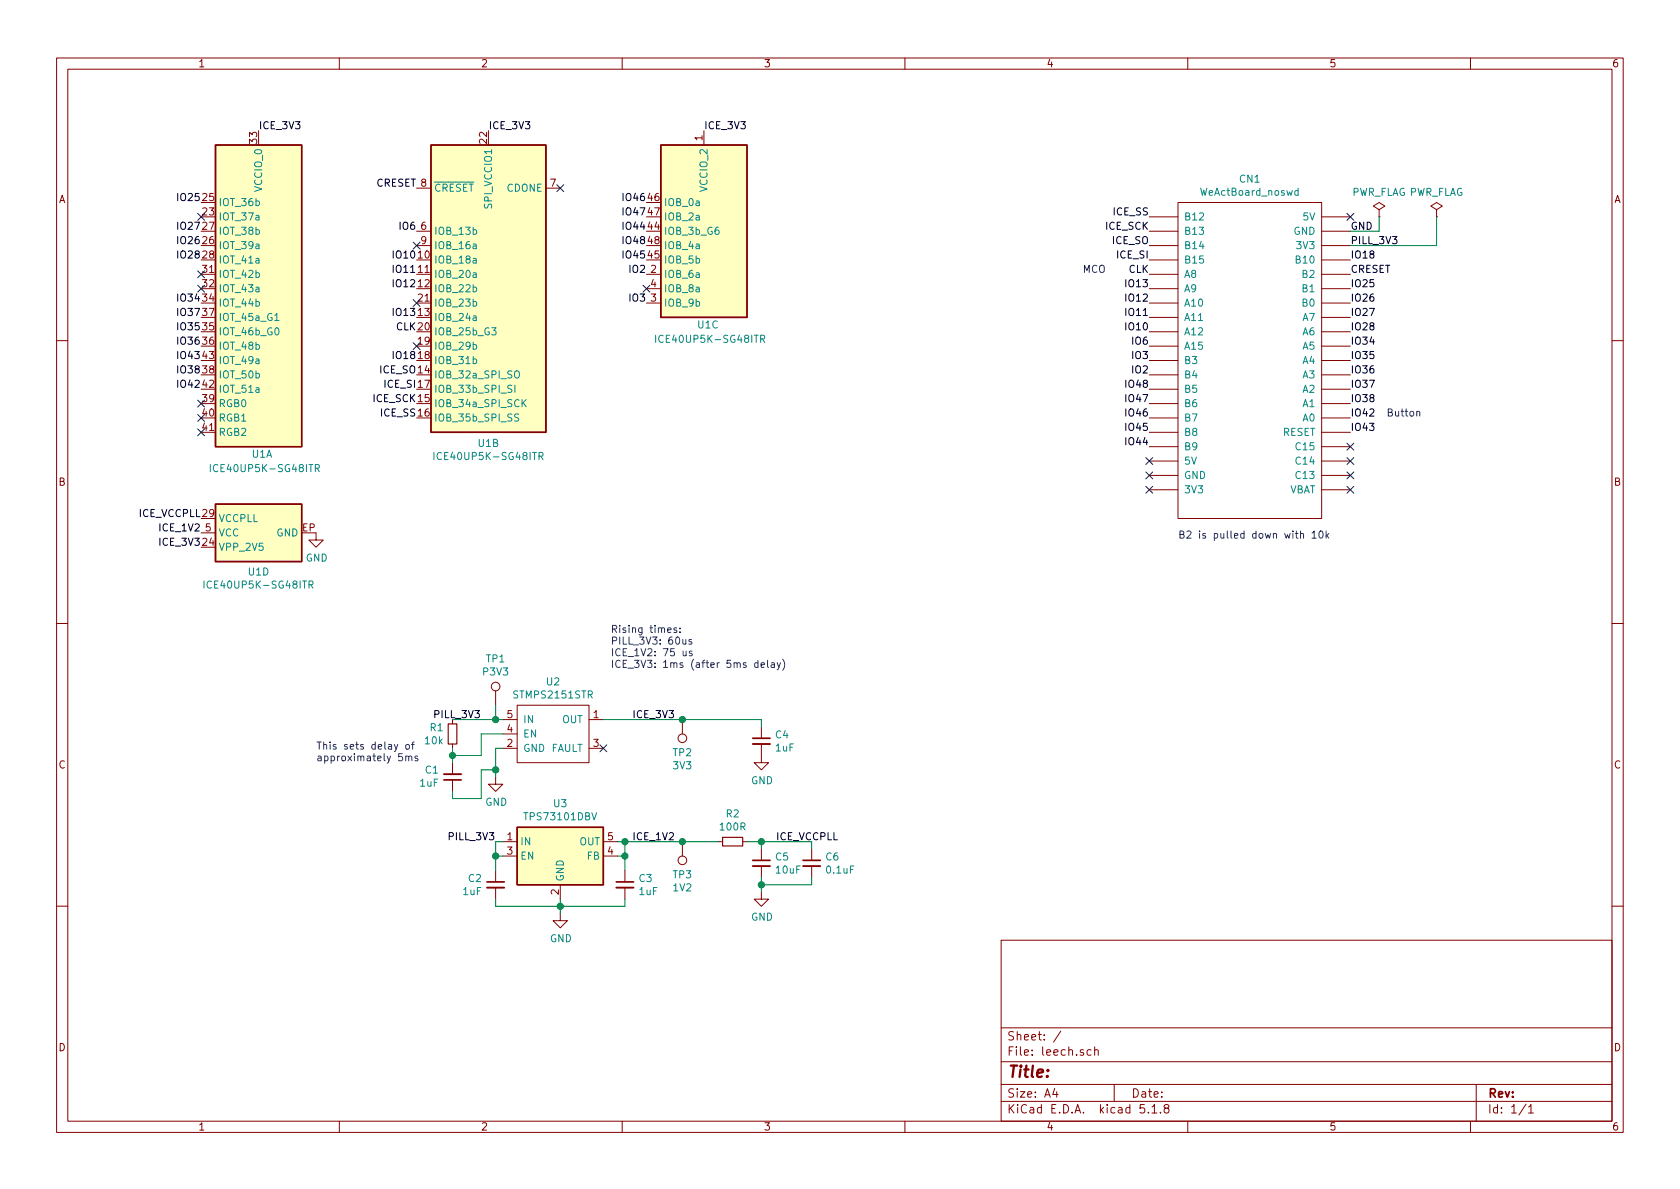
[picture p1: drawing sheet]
EESchema Schematic File Version 4
EELAYER 30 0
EELAYER END
$Descr A4 11693 8268
encoding utf-8
Sheet 1 1
Title ""
Date ""
Rev ""
Comp ""
Comment1 ""
Comment2 ""
Comment3 ""
Comment4 ""
$EndDescr
$Comp
L FPGA_Lattice:ICE40UP5K-SG48ITR U1
U 1 1
P 1800 2000
F 0 "U1" H 1750 850 50  0000 L CNN
F 1 "ICE40UP5K-SG48ITR" H 1450 750 50  0000 L CNN
F 2 "leech:Lattice-SG48" H 1800 650 50  0001 C CNN
F 3 "http://www.latticesemi.com/Products/FPGAandCPLD/iCE40Ultra" H 1400 3000 50  0001 C CNN
	1    1800 2000
	1    0    0    -1  
$EndComp
$Comp
L FPGA_Lattice:ICE40UP5K-SG48ITR U1
U 2 1
P 3400 2000
F 0 "U1" H 3400 925 50  0000 C CNN
F 1 "ICE40UP5K-SG48ITR" H 3400 834 50  0000 C CNN
F 2 "leech:Lattice-SG48" H 3400 650 50  0001 C CNN
F 3 "http://www.latticesemi.com/Products/FPGAandCPLD/iCE40Ultra" H 3000 3000 50  0001 C CNN
	2    3400 2000
	1    0    0    -1  
$EndComp
$Comp
L FPGA_Lattice:ICE40UP5K-SG48ITR U1
U 3 1
P 4900 1600
F 0 "U1" H 4850 950 50  0000 L CNN
F 1 "ICE40UP5K-SG48ITR" H 4550 850 50  0000 L CNN
F 2 "leech:Lattice-SG48" H 4900 250 50  0001 C CNN
F 3 "http://www.latticesemi.com/Products/FPGAandCPLD/iCE40Ultra" H 4500 2600 50  0001 C CNN
	3    4900 1600
	1    0    0    -1  
$EndComp
$Comp
L leech:ICE40UP5K-SG48ITR U1
U 4 1
P 1800 3700
F 0 "U1" V 1525 3700 50  0000 C CNN
F 1 "ICE40UP5K-SG48ITR" V 1434 3700 50  0000 C CNN
F 2 "leech:Lattice-SG48" H 1800 2350 50  0001 C CNN
F 3 "http://www.latticesemi.com/Products/FPGAandCPLD/iCE40Ultra" H 1400 4700 50  0001 C CNN
	4    1800 3700
	0    -1   -1   0   
$EndComp
Text Label 9400 1600 0    50   ~ 0
GND
Text Label 9400 1700 0    50   ~ 0
PILL_3V3
Text Notes 8200 3750 0    50   ~ 0
B2 is pulled down with 10k
$Comp
L leech:STMPS2151STR U2
U 1 1
P 3850 5100
F 0 "U2" H 3850 5465 50  0000 C CNN
F 1 "STMPS2151STR" H 3850 5374 50  0000 C CNN
F 2 "Package_TO_SOT_SMD:SOT-23-5" H 3850 4850 50  0001 C CNN
F 3 "" H 3850 5100 50  0001 C CNN
	1    3850 5100
	1    0    0    -1  
$EndComp
NoConn ~ 4200 5200
Text Label 3350 5000 2    50   ~ 0
PILL_3V3
Wire Wire Line
	3450 5000 3500 5000
Text Label 4400 5000 0    50   ~ 0
ICE_3V3
Wire Wire Line
	3500 5200 3450 5200
Text Label 4400 5850 0    50   ~ 0
ICE_1V2
$Comp
L Regulator_Linear:TPS73101DBV U3
U 1 1
P 3900 5950
F 0 "U3" H 3900 6317 50  0000 C CNN
F 1 "TPS73101DBV" H 3900 6226 50  0000 C CNN
F 2 "Package_TO_SOT_SMD:SOT-23-5" H 3900 6275 50  0001 C CIN
F 3 "http://www.ti.com/lit/ds/symlink/tps731.pdf" H 3900 5900 50  0001 C CNN
	1    3900 5950
	1    0    0    -1  
$EndComp
Wire Wire Line
	4300 5850 4350 5850
Wire Wire Line
	4350 5850 4350 5950
Wire Wire Line
	4350 5950 4300 5950
$Comp
L Device:C_Small C3
U 1 1
P 4350 6150
F 0 "C3" H 4442 6196 50  0000 L CNN
F 1 "1uF" H 4442 6105 50  0000 L CNN
F 2 "Capacitor_SMD:C_0805_2012Metric" H 4350 6150 50  0001 C CNN
F 3 "~" H 4350 6150 50  0001 C CNN
	1    4350 6150
	1    0    0    -1  
$EndComp
Wire Wire Line
	4350 5950 4350 6050
Connection ~ 4350 5950
Wire Wire Line
	4350 6250 4350 6300
Wire Wire Line
	4350 6300 3900 6300
Wire Wire Line
	3900 6300 3900 6250
Wire Wire Line
	3900 6350 3900 6300
Connection ~ 3900 6300
Wire Wire Line
	3450 5950 3500 5950
Text Label 3450 5850 2    50   ~ 0
PILL_3V3
$Comp
L Device:R_Small R2
U 1 1
P 5100 5850
F 0 "R2" V 4904 5850 50  0000 C CNN
F 1 "100R" V 4995 5850 50  0000 C CNN
F 2 "Resistor_SMD:R_0805_2012Metric" H 5100 5850 50  0001 C CNN
F 3 "~" H 5100 5850 50  0001 C CNN
	1    5100 5850
	0    1    1    0   
$EndComp
Text Label 3400 900  0    50   ~ 0
ICE_3V3
Text Label 4900 900  0    50   ~ 0
ICE_3V3
Text Label 1800 900  0    50   ~ 0
ICE_3V3
$Comp
L Device:C_Small C5
U 1 1
P 5300 6000
F 0 "C5" H 5392 6046 50  0000 L CNN
F 1 "10uF" H 5392 5955 50  0000 L CNN
F 2 "Capacitor_SMD:C_0805_2012Metric" H 5300 6000 50  0001 C CNN
F 3 "~" H 5300 6000 50  0001 C CNN
	1    5300 6000
	1    0    0    -1  
$EndComp
$Comp
L Device:C_Small C6
U 1 1
P 5650 6000
F 0 "C6" H 5742 6046 50  0000 L CNN
F 1 "0.1uF" H 5742 5955 50  0000 L CNN
F 2 "Capacitor_SMD:C_0805_2012Metric" H 5650 6000 50  0001 C CNN
F 3 "~" H 5650 6000 50  0001 C CNN
	1    5650 6000
	1    0    0    -1  
$EndComp
Wire Wire Line
	5200 5850 5300 5850
Wire Wire Line
	5650 5850 5650 5900
Wire Wire Line
	5300 5900 5300 5850
Connection ~ 5300 5850
Wire Wire Line
	5300 5850 5650 5850
$Comp
L power:GND #PWR05
U 1 1
P 5300 6200
F 0 "#PWR05" H 5300 5950 50  0001 C CNN
F 1 "GND" H 5305 6027 50  0000 C CNN
F 2 "" H 5300 6200 50  0001 C CNN
F 3 "" H 5300 6200 50  0001 C CNN
	1    5300 6200
	1    0    0    -1  
$EndComp
Wire Wire Line
	5300 6100 5300 6150
Wire Wire Line
	5300 6150 5650 6150
Wire Wire Line
	5650 6150 5650 6100
Connection ~ 5300 6150
Wire Wire Line
	5300 6150 5300 6200
Text Label 1400 3600 2    50   ~ 0
ICE_VCCPLL
Text Label 1400 3700 2    50   ~ 0
ICE_1V2
Wire Wire Line
	4350 5850 4750 5850
Connection ~ 4350 5850
$Comp
L Device:C_Small C4
U 1 1
P 5300 5150
F 0 "C4" H 5392 5196 50  0000 L CNN
F 1 "1uF" H 5392 5105 50  0000 L CNN
F 2 "Capacitor_SMD:C_0805_2012Metric" H 5300 5150 50  0001 C CNN
F 3 "~" H 5300 5150 50  0001 C CNN
	1    5300 5150
	1    0    0    -1  
$EndComp
Wire Wire Line
	5300 5000 5300 5050
$Comp
L power:GND #PWR04
U 1 1
P 5300 5250
F 0 "#PWR04" H 5300 5000 50  0001 C CNN
F 1 "GND" H 5305 5077 50  0000 C CNN
F 2 "" H 5300 5250 50  0001 C CNN
F 3 "" H 5300 5250 50  0001 C CNN
	1    5300 5250
	1    0    0    -1  
$EndComp
$Comp
L power:GND #PWR01
U 1 1
P 2200 3700
F 0 "#PWR01" H 2200 3450 50  0001 C CNN
F 1 "GND" H 2205 3527 50  0000 C CNN
F 2 "" H 2200 3700 50  0001 C CNN
F 3 "" H 2200 3700 50  0001 C CNN
	1    2200 3700
	1    0    0    -1  
$EndComp
$Comp
L Connector:TestPoint TP2
U 1 1
P 4750 5000
F 0 "TP2" H 4750 5233 50  0000 C CNN
F 1 "3V3" H 4750 5324 50  0000 C CNN
F 2 "TestPoint:TestPoint_Pad_D1.0mm" H 4950 5000 50  0001 C CNN
F 3 "~" H 4950 5000 50  0001 C CNN
	1    4750 5000
	-1   0    0    1   
$EndComp
Connection ~ 4750 5000
$Comp
L Connector:TestPoint TP3
U 1 1
P 4750 5850
F 0 "TP3" H 4750 6083 50  0000 C CNN
F 1 "1V2" H 4750 6174 50  0000 C CNN
F 2 "TestPoint:TestPoint_Pad_D1.0mm" H 4950 5850 50  0001 C CNN
F 3 "~" H 4950 5850 50  0001 C CNN
	1    4750 5850
	-1   0    0    1   
$EndComp
Connection ~ 4750 5850
Wire Wire Line
	4750 5850 5000 5850
NoConn ~ 9400 3400
NoConn ~ 9400 3100
NoConn ~ 9400 3200
NoConn ~ 9400 3300
NoConn ~ 8000 3400
NoConn ~ 8000 3200
Text Label 2900 2600 2    50   ~ 0
ICE_SO
Text Label 2900 2700 2    50   ~ 0
ICE_SI
Text Label 2900 2800 2    50   ~ 0
ICE_SCK
Text Label 2900 2900 2    50   ~ 0
ICE_SS
Text Label 8000 1700 2    50   ~ 0
ICE_SO
Text Label 8000 1800 2    50   ~ 0
ICE_SI
Text Label 8000 1600 2    50   ~ 0
ICE_SCK
Text Label 8000 1500 2    50   ~ 0
ICE_SS
Text Label 2900 1300 2    50   ~ 0
CRESET
Text Label 9400 1900 0    50   ~ 0
CRESET
Text Notes 9650 2900 0    50   ~ 0
Button
$Comp
L Connector:TestPoint TP1
U 1 1
P 3450 4900
F 0 "TP1" H 3450 5225 50  0000 C CNN
F 1 "P3V3" H 3450 5134 50  0000 C CNN
F 2 "TestPoint:TestPoint_Pad_D1.0mm" H 3650 4900 50  0001 C CNN
F 3 "~" H 3650 4900 50  0001 C CNN
	1    3450 4900
	1    0    0    -1  
$EndComp
Wire Wire Line
	3450 4900 3450 5000
Text Label 8000 2600 2    50   ~ 0
IO2
Text Label 8000 2500 2    50   ~ 0
IO3
Text Label 8000 2400 2    50   ~ 0
IO6
Text Label 8000 2300 2    50   ~ 0
IO10
Text Label 8000 2200 2    50   ~ 0
IO11
Text Label 8000 2100 2    50   ~ 0
IO12
Text Label 8000 2000 2    50   ~ 0
IO13
Text Label 2900 1600 2    50   ~ 0
IO6
Text Label 2900 1800 2    50   ~ 0
IO10
Text Label 2900 1900 2    50   ~ 0
IO11
Text Label 2900 2000 2    50   ~ 0
IO12
Text Label 2900 2200 2    50   ~ 0
IO13
Text Label 2900 2500 2    50   ~ 0
IO18
Text Label 4500 1800 2    50   ~ 0
IO45
Text Label 4500 1400 2    50   ~ 0
IO46
Text Label 4500 1500 2    50   ~ 0
IO47
Text Label 4500 1700 2    50   ~ 0
IO48
Text Label 4500 1600 2    50   ~ 0
IO44
Text Label 1400 1400 2    50   ~ 0
IO25
Text Label 1400 1600 2    50   ~ 0
IO27
Text Label 1400 1700 2    50   ~ 0
IO26
Text Label 1400 1800 2    50   ~ 0
IO28
Text Label 1400 2100 2    50   ~ 0
IO34
Text Label 1400 2200 2    50   ~ 0
IO37
Text Label 1400 2400 2    50   ~ 0
IO36
Text Label 1400 2500 2    50   ~ 0
IO43
Text Label 1400 2600 2    50   ~ 0
IO38
Text Label 1400 2700 2    50   ~ 0
IO42
Text Label 5400 5850 0    50   ~ 0
ICE_VCCPLL
$Comp
L power:GND #PWR03
U 1 1
P 3900 6350
F 0 "#PWR03" H 3900 6100 50  0001 C CNN
F 1 "GND" H 3905 6177 50  0000 C CNN
F 2 "" H 3900 6350 50  0001 C CNN
F 3 "" H 3900 6350 50  0001 C CNN
	1    3900 6350
	1    0    0    -1  
$EndComp
Wire Wire Line
	3500 5850 3450 5850
Wire Wire Line
	3450 5850 3450 5950
Connection ~ 3450 5950
Wire Wire Line
	3450 5950 3450 6050
Wire Wire Line
	3450 6300 3900 6300
Wire Wire Line
	3450 6250 3450 6300
$Comp
L Device:C_Small C2
U 1 1
P 3450 6150
F 0 "C2" H 3358 6196 50  0000 R CNN
F 1 "1uF" H 3358 6105 50  0000 R CNN
F 2 "Capacitor_SMD:C_0805_2012Metric" H 3450 6150 50  0001 C CNN
F 3 "~" H 3450 6150 50  0001 C CNN
	1    3450 6150
	1    0    0    -1  
$EndComp
$Comp
L Device:C_Small C1
U 1 1
P 3150 5400
F 0 "C1" H 3242 5354 50  0000 L CNN
F 1 "1uF" H 3242 5445 50  0000 L CNN
F 2 "Capacitor_SMD:C_0805_2012Metric" H 3150 5400 50  0001 C CNN
F 3 "~" H 3150 5400 50  0001 C CNN
	1    3150 5400
	-1   0    0    1   
$EndComp
$Comp
L Device:R_Small R1
U 1 1
P 3150 5100
F 0 "R1" H 3091 5146 50  0000 R CNN
F 1 "10k" H 3091 5055 50  0000 R CNN
F 2 "Resistor_SMD:R_0805_2012Metric" H 3150 5100 50  0001 C CNN
F 3 "~" H 3150 5100 50  0001 C CNN
	1    3150 5100
	1    0    0    -1  
$EndComp
Wire Wire Line
	3150 5200 3150 5250
Wire Wire Line
	3450 5000 3150 5000
Connection ~ 3450 5000
Wire Wire Line
	3150 5250 3350 5250
Wire Wire Line
	3350 5250 3350 5100
Wire Wire Line
	3350 5100 3500 5100
Connection ~ 3150 5250
Wire Wire Line
	3150 5250 3150 5300
Wire Wire Line
	3450 5200 3450 5350
$Comp
L power:GND #PWR02
U 1 1
P 3450 5400
F 0 "#PWR02" H 3450 5150 50  0001 C CNN
F 1 "GND" H 3455 5227 50  0000 C CNN
F 2 "" H 3450 5400 50  0001 C CNN
F 3 "" H 3450 5400 50  0001 C CNN
	1    3450 5400
	1    0    0    -1  
$EndComp
Wire Wire Line
	3350 5550 3350 5350
Wire Wire Line
	3350 5350 3450 5350
Connection ~ 3450 5350
Wire Wire Line
	3450 5350 3450 5400
Wire Wire Line
	3150 5500 3150 5550
Wire Wire Line
	3150 5550 3350 5550
$Comp
L leech:WeActBoard_noswd CN1
U 1 1
P 8700 2600
F 0 "CN1" H 8700 3965 50  0000 C CNN
F 1 "WeActBoard_noswd" H 8700 3874 50  0000 C CNN
F 2 "leech:WeAct_v3.0_cut" H 8700 2600 50  0001 C CNN
F 3 "" H 8700 2600 50  0001 C CNN
	1    8700 2600
	1    0    0    -1  
$EndComp
NoConn ~ 3900 1300
Text Label 8000 1900 2    50   ~ 0
CLK
Text Notes 7700 1900 2    50   ~ 0
MCO
Text Label 2900 2300 2    50   ~ 0
CLK
Text Label 8000 2700 2    50   ~ 0
IO48
Text Label 8000 2800 2    50   ~ 0
IO47
Text Label 8000 2900 2    50   ~ 0
IO46
Text Label 1400 2300 2    50   ~ 0
IO35
Text Label 9400 2800 0    50   ~ 0
IO38
Text Label 9400 2700 0    50   ~ 0
IO37
Text Label 9400 2600 0    50   ~ 0
IO36
Text Label 9400 2500 0    50   ~ 0
IO35
Text Label 9400 2400 0    50   ~ 0
IO34
Text Label 9400 2300 0    50   ~ 0
IO28
Text Label 9400 2200 0    50   ~ 0
IO27
Text Label 9400 2100 0    50   ~ 0
IO26
Text Label 9400 2000 0    50   ~ 0
IO25
Text Label 9400 1800 0    50   ~ 0
IO18
Wire Wire Line
	4750 5000 5300 5000
Text Label 1400 3800 2    50   ~ 0
ICE_3V3
Text Label 9400 2900 0    50   ~ 0
IO42
Text Label 9400 3000 0    50   ~ 0
IO43
Text Label 8000 3000 2    50   ~ 0
IO45
Text Label 8000 3100 2    50   ~ 0
IO44
NoConn ~ 1400 2800
NoConn ~ 1400 2900
NoConn ~ 1400 3000
Text Notes 2200 5300 0    50   ~ 0
This sets delay of\napproximately 5ms
$Comp
L power:PWR_FLAG #FLG0102
U 1 1
P 9600 1500
F 0 "#FLG0102" H 9600 1575 50  0001 C CNN
F 1 "PWR_FLAG" H 9600 1673 50  0000 C CNN
F 2 "" H 9600 1500 50  0001 C CNN
F 3 "~" H 9600 1500 50  0001 C CNN
	1    9600 1500
	1    0    0    -1  
$EndComp
Wire Wire Line
	9600 1500 9600 1600
Wire Wire Line
	9600 1600 9400 1600
$Comp
L power:PWR_FLAG #FLG0103
U 1 1
P 10000 1500
F 0 "#FLG0103" H 10000 1575 50  0001 C CNN
F 1 "PWR_FLAG" H 10000 1673 50  0000 C CNN
F 2 "" H 10000 1500 50  0001 C CNN
F 3 "~" H 10000 1500 50  0001 C CNN
	1    10000 1500
	1    0    0    -1  
$EndComp
Wire Wire Line
	10000 1500 10000 1700
Wire Wire Line
	10000 1700 9400 1700
NoConn ~ 9400 1500
Wire Wire Line
	4200 5000 4750 5000
NoConn ~ 1400 1500
NoConn ~ 2900 2100
NoConn ~ 2900 1700
Text Label 4500 1900 2    50   ~ 0
IO2
Text Label 4500 2100 2    50   ~ 0
IO3
NoConn ~ 4500 2000
NoConn ~ 1400 1900
NoConn ~ 1400 2000
NoConn ~ 2900 2400
NoConn ~ 8000 3300
Text Notes 4250 4650 0    50   ~ 0
Rising times:\nPILL_3V3: 60us\nICE_1V2: 75 us\nICE_3V3: 1ms (after 5ms delay)
$EndSCHEMATC
